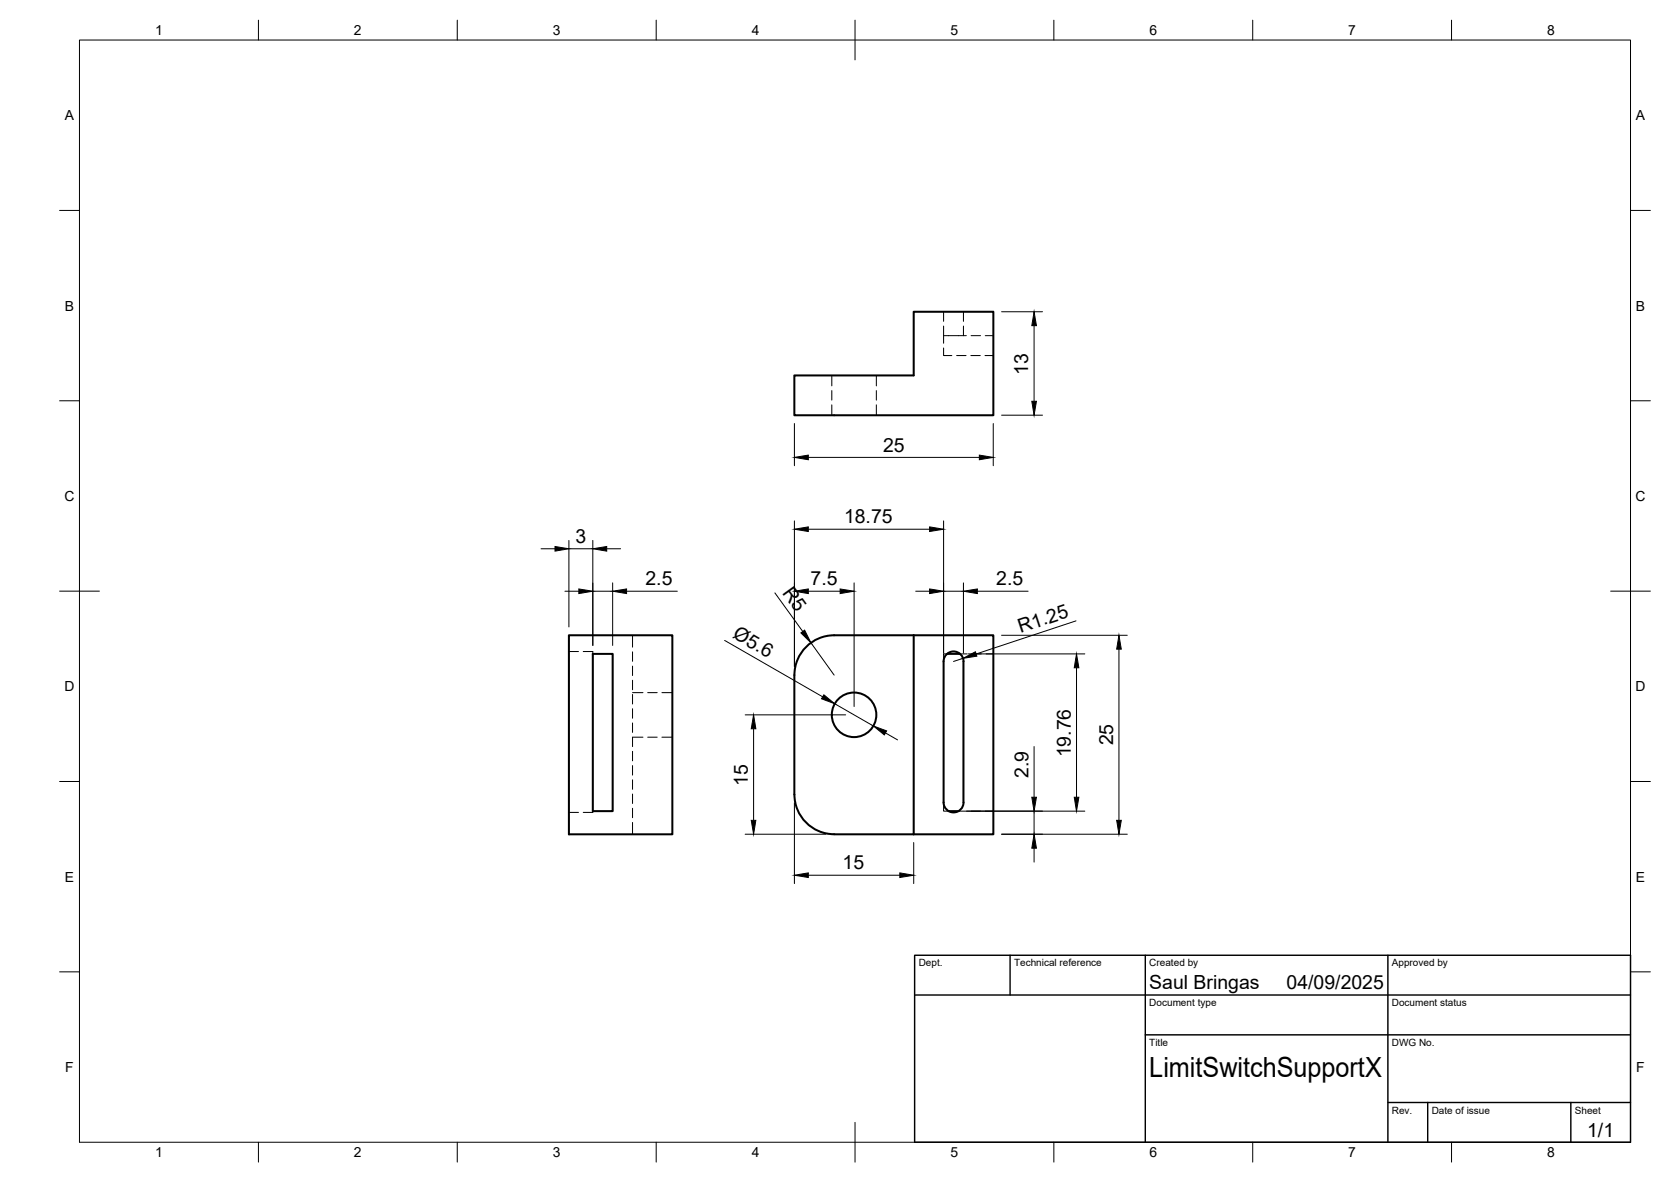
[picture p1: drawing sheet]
<svg xmlns="http://www.w3.org/2000/svg" width="420mm" height="297mm" viewBox="0 0 420 297" stroke-linecap="round" stroke-linejoin="round" font-family="sans-serif">
<!-- layer: Visible -->
<g fill="none" stroke="#000" stroke-width=".51">
<path d="M199.7 94.3h30v-16h20.1v26.1h-50.1zM143 159.6h26.1v50.1h-26.1zM229.7 159.6h-19.9a10 10 0 0 0-10.1 10M229.7 159.6h20.1v50.1h-20.1M229.7 159.6v50.1M149.1 164.3h5v39.5h-5zM199.7 169.7v30M237.8 164.6a2.49 2.49 0 0 1 2.8-.7 2.49 2.49 0 0 1 1.7 2.3v35.5a2.51 2.51 0 0 1-2.5 2.5 2.51 2.51 0 0 1-2.5-2.5v-35.5v-.6zM238.1 164.3h3.3M199.7 199.6a10 10 0 0 0 10.1 10l19.9 .1M238.5 203.8h2.5"/>
<circle cx="214.7" cy="179.6" r="5.6"/>
</g>
<!-- layer: Hidden -->
<g fill="none" stroke="#000" stroke-width=".25">
<path d="M237.3 78.3v2.5M242.3 78.3v2.5M209.1 94.3v2.7M209.1 98.2v2.3M220.3 94.3v2.7M220.3 98.2v2.3M237.3 87.4v2h2M237.3 84.4h5.7M237.3 81.9v4.4M240.5 89.4h2.4M242.3 81.9v2.5M244.1 89.4h2.4"/>
<path d="M244.2 84.4h2.3M247.7 89.4h2.1M247.7 84.4h2.1M209.1 101.7v2.7M220.3 101.7v2.7M159 159.6v3M143 163.7h2.5M146.6 163.7h2.5v.6M159 163.8v2.4M159 167.4v2.4M159 170.9v2.4M159 174.5v2.4"/>
<path d="M159 178.1v2.4M159 174.1h2.7M162.9 174.1h2.3M166.4 174.1h2.7M238.1 164.3h-.8v1.9M241.4 164.3h1.8M244.4 164.3h2.4M247.9 164.3h1.9M159 181.7v2.4M159 188.8v2.4M159 192.4v2.4M159 196v2.4"/>
<path d="M159 199.5v2.4M161.7 185.3h-2.7v2.3M162.9 185.3h2.3M166.4 185.3h2.7M143 204.2h2.5M149.1 203.8v.4h-2.5M159 203.1v2.4M159 206.7v3M237.3 201.7v2.1h1.2M241 203.8h2M244.2 203.8h2.3M247.7 203.8h2.1"/>
</g>
<!-- layer: BORDER -->
<g fill="none" stroke="#000" stroke-width=".25">
<path d="M20 10.1h390v276.9h-390zM65 5.1v5M115 5.1v5M165 5.1v5M215 5.1v10M265 5.1v5M315 5.1v5M365 5.1v5M15 52.9h5M410 52.9h5M15 100.7h5M410 100.7h5"/>
<path d="M15 148.6h10M405 148.6h10M15 196.4h5M410 196.4h5M15 244.2h5M410 244.2h5M65 287v5M115 287v5M165 287v5M215 282.1v9.9M265 287v5M315 287v5"/>
<path d="M365 287v5"/>
</g>
<!-- layer: TITLEBLOCK -->
<path d="M230 240.1h180v46.9h-180zM230 250h180M254 240.1v9.9M288 240.1v46.9M349 240.1v46.9M288 260.1h122M349 277.1h61M359 277.1v9.9M395 277.1v9.9" fill="none" stroke="#000" stroke-width=".36"/>
<!-- layer: FD_Dimensions -->
<g fill="none" stroke="#000" stroke-width=".25">
<path d="M251.8 78.3h10.3M260 81.8v19M199.7 106.4v10.6M203.2 114.9h43.1M249.7 106.4v10.6M251.8 104.3h10.3M136 137.9h3.6M143 135.8v21.8M143 137.9h6.1M149.1 135.8v26.4M152.5 137.9h3.5M199.7 130.9v36.6"/>
<path d="M203.2 133h30.5M237.3 130.9v33.2M142 148.6h3.5M149.1 148.6h5M154.1 146.5v15.7M157.5 148.6h12.8M194.8 149l7 9.7M203.2 148.6h8M214.8 146.5v31.1M230.3 148.6h3.4M237.3 148.6h5M242.3 146.5v17.6"/>
<path d="M245.7 148.6h12.8M251.8 159.6h31.6M270.6 156l-25.2 8.3M182.2 160.9l24.7 14.2M187.4 179.6h25.2M203.9 161.5l5.8 8.2M209.9 176.9l9.7 5.5M242.1 165.4l-2.3 .8M243.5 164.3h29.3M270.7 167.8v32.5M281.3 163.1v43M189.5 183.1v23"/>
<path d="M222.6 184.2l3.1 1.7M260 187.6v12.7M187.4 209.6h20.2M199.7 201.7v20.3M203.2 219.9h23.1M229.7 211.7v10.3M243.1 203.8h29.7M251.8 209.6h31.6M260 203.8v5.8M260 213.2v3.4"/>
</g>
<g fill="#000" stroke="#000" stroke-width=".25">
<path d="M260 78.3l.6 3.5h-1.2zM199.7 114.9l3.5-.5v1.1zM246.3 114.4l3.4 .5-3.4 .6zM259.4 100.8h1.2l-.6 3.5zM139.6 137.3l3.4 .6-3.4 .6zM149.1 137.9l3.4-.6v1.2zM199.7 133l3.5-.6v1.2zM233.7 132.4l3.6 .6-3.6 .6zM145.5 148l3.6 .6-3.6 .6zM154.1 148.6l3.4-.6v1.2zM201.4 159.1l.9-.7 1.6 3.1zM199.7 148.6l3.5-.6v1.2z"/>
<path d="M211.2 148l3.6 .6-3.6 .6zM233.7 148l3.6 .6-3.6 .6zM242.3 148.6l3.4-.6v1.2zM207.2 174.6l2.7 2.3-3.3-1.3zM242.1 165.4l3.2-1.6 .3 1.1zM270.7 164.3l.6 3.5h-1.2zM281.3 159.6l.6 3.5h-1.1zM189.5 179.6l.6 3.5h-1.2zM219.6 182.4l3.3 1.3-.5 1zM188.9 206.1h1.2l-.6 3.5zM199.7 219.9l3.5-.5v1.1zM226.3 219.4l3.4 .5-3.4 .6z"/>
<path d="M260 209.6l.6 3.6h-1.2zM259.4 200.3h1.2l-.6 3.5zM270.1 200.3h1.2l-.6 3.5zM280.8 206.1h1.1l-.6 3.5z"/>
</g>
<text font-size="7" x="289" y="270.6">LimitSwitchSupportX</text>
<g font-size="4.9">
<text x="258.6" y="94.2" transform="rotate(-90 258.6 94.2)">13</text>
<text x="222.1" y="113.5">25</text>
<text x="212.2" y="131.5">18.75</text>
<text x="144.7" y="136.4">3</text>
<text x="162.3" y="147.1">2.5</text>
<text x="196.6" y="149" transform="rotate(54 196.6 149)">R5</text>
<text x="203.8" y="147.1">7.5</text>
<text x="250.5" y="147.1">2.5</text>
<text x="184" y="160.2" transform="rotate(30 184 160.2)">Ø5.6</text>
<text x="256.6" y="159.1" transform="rotate(-18 256.6 159.1)">R1.25</text>
<text x="269.2" y="190.4" transform="rotate(-90 269.2 190.4)">19.76</text>
<text x="279.9" y="187.3" transform="rotate(-90 279.9 187.3)">25</text>
<text x="188" y="197.5" transform="rotate(-90 188 197.5)">15</text>
<text x="258.6" y="195.6" transform="rotate(-90 258.6 195.6)">2.9</text>
<text x="211.9" y="218.5">15</text>
<text x="289" y="248.5">Saul Bringas</text>
<text x="323.5" y="248.5">04/09/2025</text>
<text x="399.1" y="285.7">1/1</text>
</g>
<g font-size="3.5">
<text x="39" y="8.8">1</text>
<text x="89" y="8.8">2</text>
<text x="139" y="8.8">3</text>
<text x="189" y="8.8">4</text>
<text x="239" y="8.8">5</text>
<text x="289" y="8.8">6</text>
<text x="339" y="8.8">7</text>
<text x="389" y="8.8">8</text>
<text x="16.3" y="30.2">A</text>
<text x="411.3" y="30.2">A</text>
<text x="16.3" y="78">B</text>
<text x="411.3" y="78">B</text>
<text x="16.2" y="125.9">C</text>
<text x="411.2" y="125.9">C</text>
<text x="16.2" y="173.7">D</text>
<text x="411.2" y="173.7">D</text>
<text x="16.3" y="221.6">E</text>
<text x="411.3" y="221.6">E</text>
<text x="16.4" y="269.4">F</text>
<text x="411.4" y="269.4">F</text>
<text x="39" y="290.8">1</text>
<text x="89" y="290.8">2</text>
<text x="139" y="290.8">3</text>
<text x="189" y="290.8">4</text>
<text x="239" y="290.8">5</text>
<text x="289" y="290.8">6</text>
<text x="339" y="290.8">7</text>
<text x="389" y="290.8">8</text>
</g>
<g font-size="2.5">
<text x="231" y="242.9">Dept.</text>
<text x="255" y="242.9">Technical reference</text>
<text x="289" y="242.9">Created by</text>
<text x="350" y="242.9">Approved by</text>
<text x="289" y="252.8">Document type</text>
<text x="350" y="252.8">Document status</text>
<text x="289" y="262.9">Title</text>
<text x="350" y="262.9">DWG No.</text>
<text x="350" y="279.9">Rev.</text>
<text x="360" y="279.9">Date of issue</text>
<text x="396" y="279.9">Sheet</text>
</g>
</svg>
